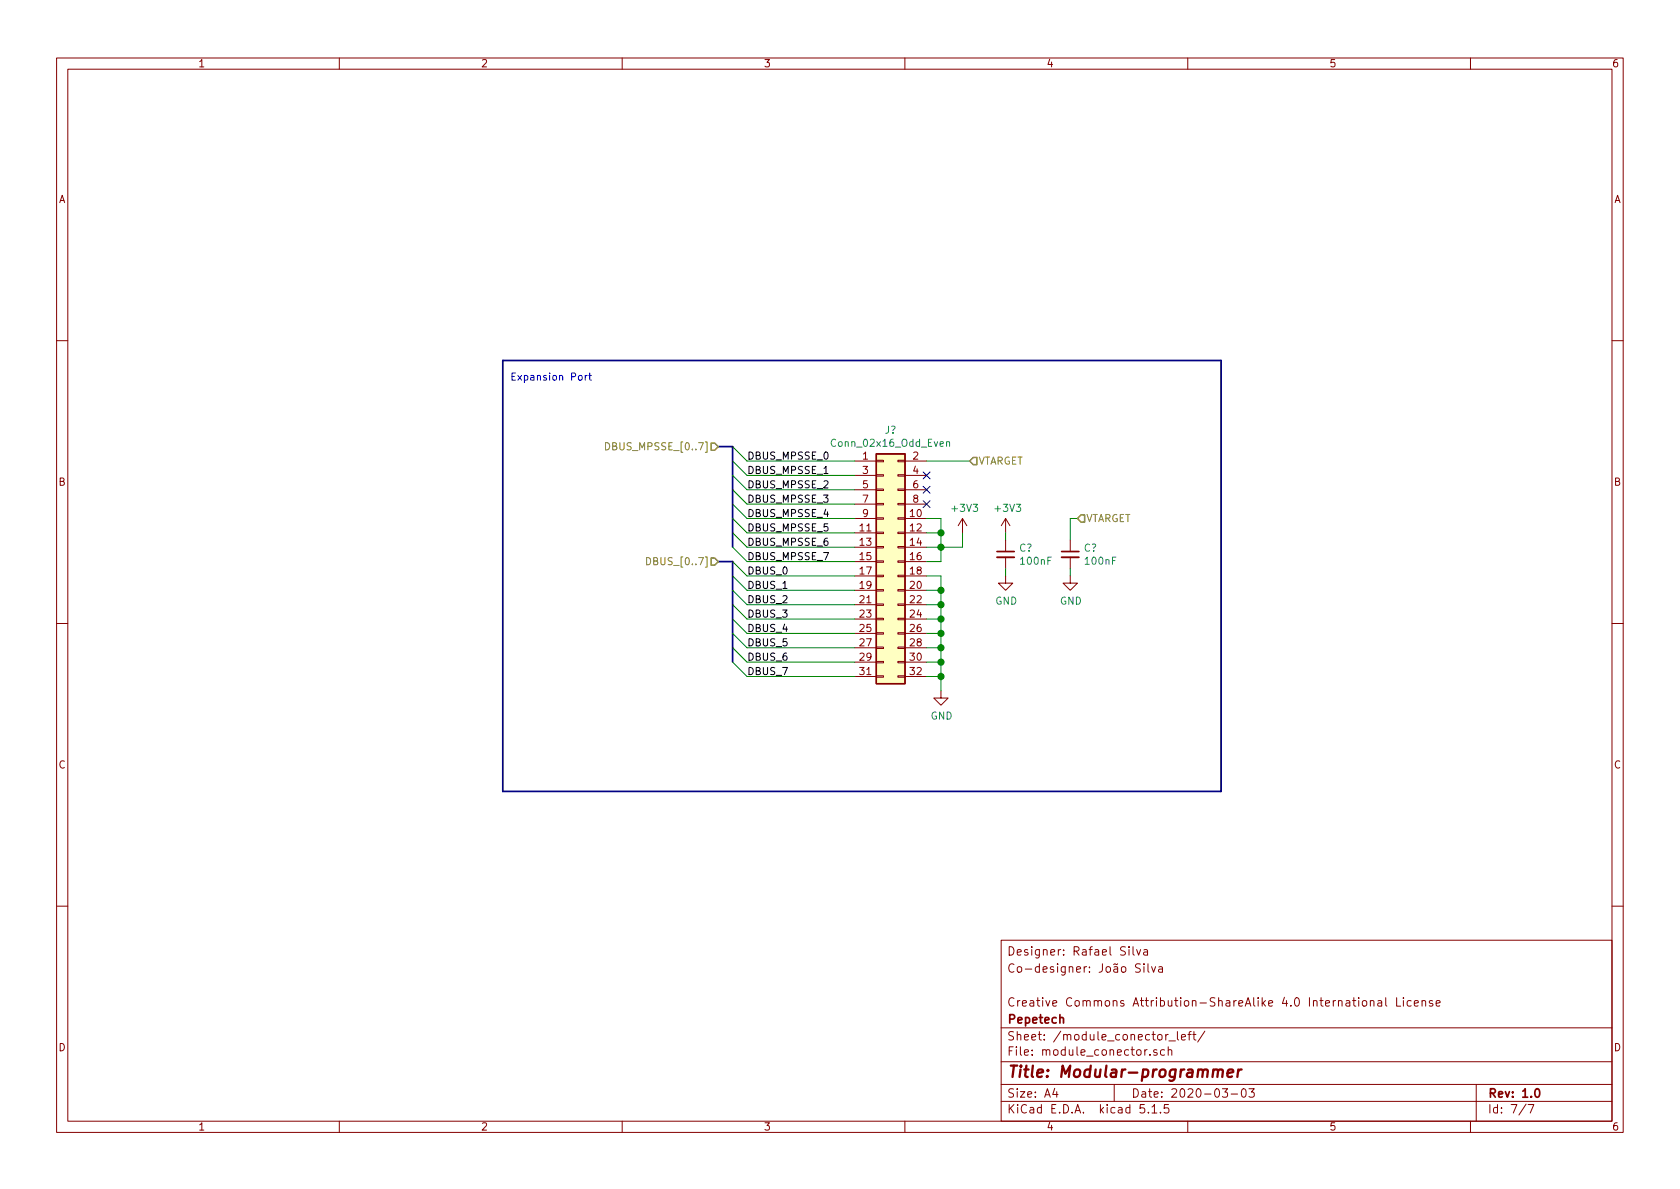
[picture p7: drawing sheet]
<svg xmlns="http://www.w3.org/2000/svg" width="297mm" height="210mm" viewBox="0 0 297 210" stroke-linecap="round" stroke-linejoin="round" font-family="sans-serif">
<g fill="none" stroke="#840000" stroke-width=".18">
<path d="M10 10.3h277v189.9h-277zM12 12.2h273v186.1h-273zM60 10.3v1.9M110 10.3v1.9M160 10.3v1.9M210 10.3v1.9M260 10.3v1.9M10 60.2h2M285 60.2h2M151.1 81.5h3.8M151.1 91.7h3.8M151.1 94.2h3.8"/>
<path d="M151.1 96.8h3.8M151.1 99.3h3.8M151.1 84.1h3.8M151.1 86.6h3.8M151.1 89.1h3.8M154.9 96.6h1.3v.3h-1.3zM154.9 94.1h1.3v.3h-1.3zM154.9 91.6h1.3v.2h-1.3zM154.9 89h1.3v.3h-1.3zM154.9 99.2h1.3v.2h-1.3zM154.9 86.5h1.3v.2h-1.3zM154.9 83.9h1.3v.3h-1.3z"/>
<path d="M154.9 81.4h1.3v.3h-1.3zM158.7 96.6h1.3v.3h-1.3zM158.7 94.1h1.3v.3h-1.3zM158.7 91.6h1.3v.2h-1.3zM158.7 89h1.3v.3h-1.3zM158.7 99.2h1.3v.2h-1.3zM158.7 86.5h1.3v.2h-1.3zM158.7 83.9h1.3v.3h-1.3zM158.7 81.4h1.3v.3h-1.3zM160 81.5h3.8M160 91.7h3.8M160 94.2h3.8"/>
<path d="M160 96.8h3.8M160 99.3h3.8M160 84.1h3.8M160 86.6h3.8M160 89.1h3.8M170.2 91.7l-.8 1.3M170.2 91.7v2.5M170.2 91.7l.7 1.3M177.8 91.7l-.8 1.3M177.8 91.7v2.5M177.8 95.5v2M177.8 98.5v2.1"/>
<path d="M177.8 91.7l.8 1.3M189.2 95.5v2M189.2 98.5v2.1M10 110.3h2M151.1 101.8h3.8M151.1 104.4h3.8M151.1 106.9h3.8M151.1 109.5h3.8M151.1 112h3.8M151.1 114.5h3.8M151.1 117.1h3.8M151.1 119.6h3.8"/>
<path d="M154.9 104.3h1.3v.2h-1.3zM154.9 106.8h1.3v.3h-1.3zM154.9 109.3h1.3v.3h-1.3zM154.9 111.9h1.3v.2h-1.3zM154.9 114.4h1.3v.3h-1.3zM154.9 117h1.3v.2h-1.3zM154.9 119.5h1.3v.3h-1.3zM154.9 101.7h1.3v.3h-1.3zM158.7 104.3h1.3v.2h-1.3zM158.7 106.8h1.3v.3h-1.3zM158.7 109.3h1.3v.3h-1.3zM158.7 111.9h1.3v.2h-1.3z"/>
<path d="M158.7 114.4h1.3v.3h-1.3zM158.7 117h1.3v.2h-1.3zM158.7 119.5h1.3v.3h-1.3zM158.7 101.7h1.3v.3h-1.3zM160 101.8h3.8M160 104.4h3.8M160 106.9h3.8M160 109.5h3.8M160 112h3.8M160 114.5h3.8M160 117.1h3.8M160 119.6h3.8"/>
<path d="M177.8 101.8v1.3h1.3l-1.3 1.3-1.3-1.3h1.3M189.2 101.8v1.3h1.3l-1.3 1.3-1.2-1.3h1.2M285 110.3h2M166.4 122.2v1.2h1.2l-1.2 1.3-1.3-1.3h1.3M10 160.2h2M177 166.3h108v32h-108zM199.6 167.4v.2M199.6 167.9v1M200.3 167.4v1.3l.3 .2M201 167.9l.3 1 .4-1M201.6 170.5l-.6-.1-.2 .3v.3l.7 .4v.4l-.2 .1h-.5M202.3 170.4v.2"/>
<path d="M202.3 168h.5l.1 .9M202.3 170.9v1M202.9 168.3h-.5l-.2 .2 .2 .4 .5-.1M203 170.4v1.3l.2 .2M203.6 170.9l.4 1 .3-1M204.9 171h.6v.9M205.5 171.3l-.4 .1-.3 .2 .3 .3h.4M240.9 177.1l.2-.2 .5 .2v.7l-.2 .1-.5-.1zM242.3 177.1l.2-.2 .4 .1v.9M242.3 176.9v1M243.6 177h.6l.1 .9M244.3 177.3l-.5 .1-.2 .2v.2l.2 .1 .5-.1"/>
<path d="M245 176.4v1.3l.2 .2M246.9 176.4v1.5h.7M248.1 176.4v.2M248.1 176.9v1M249.5 177l-.4-.1-.3 .3 .1 .6h.6M250.1 177.4l.7-.1-.1-.3-.4-.1-.2 .2v.7h.6M251.4 177.1l.2-.2 .4 .1 .1 .9M251.4 176.9v1M253.3 177a.37 .37 0 0 0-.6 .1l.1 .3 .5 .1 .1 .1-.3 .3-.4-.1M253.9 177.4l.7-.1v-.3l-.5-.1-.2 .2 .1 .7h.6M285 160.2h2M60 198.3v1.9"/>
<path d="M110 198.3v1.9M160 198.3v1.9M177 194.8h108M177 191.8h108M177 187.8h108M177 181.8h108M186.5 192.5l-.4 1h1M186.8 193v1M197 191.8v3M202.3 195.3h-.7l-.1 .7 .3-.1 .5 .1 .1 .2-.1 .5-.2 .1-.6-.1M203 196.7v.1M203.3 186.5v.1"/>
<path d="M203.7 195.8l.4-.5v1.5M203.7 196.8h.8M204.5 185.7a.37 .37 0 0 0-.5 .1v.2l.5 .2 .1 .1-.2 .3-.4-.1M205.2 196.7v.1M205.9 185.7l-.4-.1-.3 .3 .1 .6 .2 .1 .4-.1M206.6 185.7a.37 .37 0 0 1 .6 .1v.8M206.6 182.9l-.4 .1-.1 .2M206.6 185.1v1.5M206.6 195.3h-.7l-.1 .7 .2-.1 .6 .1 .1 .2-.1 .5-.2 .1-.6-.1M206.7 184.1h1.1M208.2 182.4v1.3l.2 .2M208.9 183.4l.7-.1-.1-.3-.4-.1-.2 .2 .1 .7h.5"/>
<path d="M210 198.3v1.9M210 182.9h.6M210.6 182.4l-.3 .1v.1v1.3M210.9 182.9h.6M211.1 182.4v1.3l.4 .2M213 182.3l-1.2 2M216.1 192.5h.9l-.4 .6 .4 .1v.7l-.2 .1-.7-.1M217.7 193.5h1.1M219.6 192.7l.4-.2a.94 .94 0 0 1 0 1.5 .82 .82 0 0 1-.4-1.3zM220.8 192.5h1l-.5 .6 .4 .1v.7l-.2 .1-.7-.1M260 198.3v1.9M261 191.8v6.5"/>
<path d="M269.8 195.2l-1.2 2M270.2 195.3h1l-.6 1.5"/>
</g>
<path d="M176.3 97.5h3M187.7 97.5h3.1M187.4 180.1l.2-.2 .4 .1v.9M271.5 192.7l.2-.2a.81 .81 0 0 1 .6 .6 .81 .81 0 0 1-.3 .8l-.1 .1a.79 .79 0 0 1-.4-1.3z" fill="none" stroke="#840000" stroke-width=".3"/>
<path d="M214.5 189.3a.5 .5 0 0 1 .9 .1l-.2 1M215.4 189.4a.47 .47 0 0 1 .4-.3 .47 .47 0 0 1 .4 .3l-.1 1M217 189.8l1-.2v-.4l-.6-.1-.3 .3v.9l.1 .1 .6-.1M218.9 189.1l-.1 1.3M219.5 189.1a.55 .55 0 0 0-.6 .4" fill="none" stroke="#840000" stroke-width=".41"/>
<path d="M176.3 98.5h3M187.7 98.5h3.1" fill="none" stroke="#840000" stroke-width=".33"/>
<path d="M154.9 80.3h5.1v40.6h-5.1z" fill="#ffffc2" stroke="#ffffc2" stroke-width=".18"/>
<path d="M154.9 80.3h5.1v40.6h-5.1z" fill="none" stroke="#840000" stroke-width=".25"/>
<path d="M167.4 78.2l.1-.1 .3 .1 .1 .7M167.4 78.1v.8" fill="none" stroke="#008484" stroke-width=".18"/>
<path d="M88.9 63.7h127v76.2h-127zM127 79h2.5v17.8M127 99.3h2.5v17.8" fill="none" stroke="#000084" stroke-width=".3"/>
<g fill="none" stroke="#008400" stroke-width=".18">
<path d="M129.5 79l2.6 2.5h19M129.5 94.2l2.6 2.6h19M129.5 89.1l2.6 2.6h19M129.5 99.3l2.6 2.5h19M129.5 91.7l2.6 2.5h19M129.5 81.5l2.6 2.6h19M129.5 84.1l2.6 2.5h19M129.5 86.6l2.6 2.5h19M129.5 96.8l2.6 2.5h19M163.8 91.7h2.6v7.6h-2.6M163.8 94.2h2.6M163.8 81.5h7.6"/>
<path d="M170.2 94.2v2.6h-6.4M177.8 94.2v1.3M190.5 91.7h-1.3v3.8M129.5 104.4l2.6 2.5h19M129.5 106.9l2.6 2.6h19M129.5 109.5l2.6 2.5h19M129.5 112l2.6 2.5h19M129.5 114.5l2.6 2.6h19M129.5 117.1l2.6 2.5h19M129.5 101.8l2.6 2.6h19M163.8 101.8h2.6v20.4M163.8 106.9h2.6"/>
<path d="M163.8 109.5h2.6M163.8 112h2.6M163.8 114.5h2.6M163.8 117.1h2.6M163.8 119.6h2.6M163.8 104.4h2.6M177.8 100.6v1.2M189.2 100.6v1.2"/>
</g>
<path d="M125.7 78.4h.7l.6 .6-.6 .6h-.7zM125.7 98.7h.7l.6 .6-.6 .6h-.7zM172.1 80.9h.6v1.3h-.6l-.7-.7zM191.1 91.1h.7v1.2h-.7l-.6-.6z" fill="none" stroke="#848400" stroke-width=".25"/>
<path d="M107.1 78.3a.64 .64 0 0 1 .7 .6 .64 .64 0 0 1-.7 .6zM114.3 98.6a.64 .64 0 0 1 .7 .6 .64 .64 0 0 1-.7 .7z" fill="none" stroke="#848400" stroke-width=".18"/>
<path d="M102.4 66.4h.3l.2 .2-.1 .6h-.3l-.2-.2zM103.5 66.4v.8M103.8 66.4l-.3 .2M104.1 66.4h.5M104.3 66v1.1l.3 .1" fill="none" stroke="#0000c2" stroke-width=".18"/>
<g fill="#008400" stroke="#008400" stroke-width=".25">
<circle cx="166.4" cy="94.2" r=".51"/>
<circle cx="166.4" cy="96.8" r=".51"/>
<circle cx="166.4" cy="104.4" r=".51"/>
<circle cx="166.4" cy="106.9" r=".51"/>
<circle cx="166.4" cy="109.5" r=".51"/>
<circle cx="166.4" cy="112" r=".51"/>
<circle cx="166.4" cy="114.5" r=".51"/>
<circle cx="166.4" cy="117.1" r=".51"/>
<circle cx="166.4" cy="119.6" r=".51"/>
</g>
<path d="M163.2 83.5l1.2 1.2M163.2 86l1.2 1.2M163.2 88.5l1.2 1.3M164.4 83.5l-1.2 1.2M164.4 86l-1.2 1.2M164.4 88.5l-1.2 1.3" fill="none" stroke="#000084" stroke-width=".18"/>
<text font-size="2.8" fill="#840000" x="178" y="190.5">Title: Modular-programmer</text>
<g font-size="2.1" fill="#840000">
<text x="178" y="172">Co-designer: João Silva</text>
<text x="178" y="169">Designer: Rafael Silva</text>
<text x="178" y="178">Creative Commons Attribution-ShareAlike 4.0 International License</text>
<text x="178" y="184">Sheet: /module_conector_left/</text>
<text x="178" y="181">Pepetech</text>
<text x="178" y="186.7">File: module_conector.sch</text>
<text x="178" y="196.9">KiCad E.D.A. kicad 5.1.5</text>
<text x="178" y="194.1">Size: A4</text>
<text x="200" y="194.1">Date: 2020-03-03</text>
<text x="263" y="194.1">Rev: 1.0</text>
<text x="263" y="196.9">Id: 7/7</text>
</g>
<g font-size="1.8" fill="#840000">
<text x="35" y="11.9">1</text>
<text x="85" y="11.9">2</text>
<text x="135" y="11.9">3</text>
<text x="185" y="11.9">4</text>
<text x="235" y="11.9">5</text>
<text x="285" y="11.9">6</text>
<text x="10.4" y="35.9">A</text>
<text x="285.4" y="35.9">A</text>
<text x="152.6" y="81.3">1</text>
<text x="152.6" y="83.8">3</text>
<text x="161.4" y="81.3">2</text>
<text x="161.4" y="83.8">4</text>
<text x="10.4" y="85.9">B</text>
<text x="152.6" y="86.4">5</text>
<text x="152.6" y="88.9">7</text>
<text x="161.4" y="86.4">6</text>
<text x="161.4" y="88.9">8</text>
<text x="285.4" y="85.9">B</text>
<text x="152.1" y="94">11</text>
<text x="152.6" y="91.4">9</text>
<text x="161" y="91.4">10</text>
<text x="161" y="94">12</text>
<text x="152.1" y="96.5">13</text>
<text x="152.1" y="99.1">15</text>
<text x="152.1" y="101.6">17</text>
<text x="161" y="96.5">14</text>
<text x="161" y="99.1">16</text>
<text x="161" y="101.6">18</text>
<text x="152.1" y="104.1">19</text>
<text x="152.1" y="106.7">21</text>
<text x="161" y="104.1">20</text>
<text x="161" y="106.7">22</text>
<text x="152.1" y="109.2">23</text>
<text x="152.1" y="111.8">25</text>
<text x="161" y="109.2">24</text>
<text x="161" y="111.8">26</text>
<text x="152.1" y="114.3">27</text>
<text x="152.1" y="116.8">29</text>
<text x="152.1" y="119.4">31</text>
<text x="161" y="114.3">28</text>
<text x="161" y="116.8">30</text>
<text x="161" y="119.4">32</text>
<text x="10.4" y="135.9">C</text>
<text x="285.4" y="135.9">C</text>
<text x="10.4" y="185.9">D</text>
<text x="285.4" y="185.9">D</text>
<text x="35" y="199.9">1</text>
<text x="85" y="199.9">2</text>
<text x="135" y="199.9">3</text>
<text x="185" y="199.9">4</text>
<text x="235" y="199.9">5</text>
<text x="285" y="199.9">6</text>
</g>
<text font-size="1.8" fill="#0000c2" x="90.2" y="67.3">Expansion Port</text>
<g font-size="1.8" fill="#008484">
<text x="156.5" y="76.7">J?</text>
<text x="147.4" y="79">Conn_02x16_Odd_Even</text>
<text x="168.5" y="90.5">+3V3</text>
<text x="176.1" y="90.5">+3V3</text>
<text x="180.2" y="97.6">C?</text>
<text x="180.6" y="99.9">100nF</text>
<text x="191.6" y="97.6">C?</text>
<text x="192" y="99.9">100nF</text>
<text x="176" y="106.9">GND</text>
<text x="187.4" y="106.9">GND</text>
<text x="164.5" y="127.2">GND</text>
</g>
<g font-size="1.8" fill="#848400">
<text x="108.2" y="79.6">DBUS_MPSSE_[0..7]</text>
<text x="173" y="82.2">VTARGET</text>
<text x="192" y="92.3">VTARGET</text>
<text x="115.3" y="99.9">DBUS_[0..7]</text>
</g>
<g font-size="1.8">
<text x="132.1" y="81.3">DBUS_MPSSE_0</text>
<text x="132.1" y="83.8">DBUS_MPSSE_1</text>
<text x="132.1" y="88.9">DBUS_MPSSE_3</text>
<text x="132.1" y="86.4">DBUS_MPSSE_2</text>
<text x="132.1" y="94">DBUS_MPSSE_5</text>
<text x="132.1" y="91.4">DBUS_MPSSE_4</text>
<text x="132.1" y="101.6">DBUS_0</text>
<text x="132.1" y="99.1">DBUS_MPSSE_7</text>
<text x="132.1" y="96.5">DBUS_MPSSE_6</text>
<text x="132.1" y="106.7">DBUS_2</text>
<text x="132.1" y="104.1">DBUS_1</text>
<text x="132.1" y="111.8">DBUS_4</text>
<text x="132.1" y="109.2">DBUS_3</text>
<text x="132.1" y="119.4">DBUS_7</text>
<text x="132.1" y="116.8">DBUS_6</text>
<text x="132.1" y="114.3">DBUS_5</text>
</g>
</svg>
